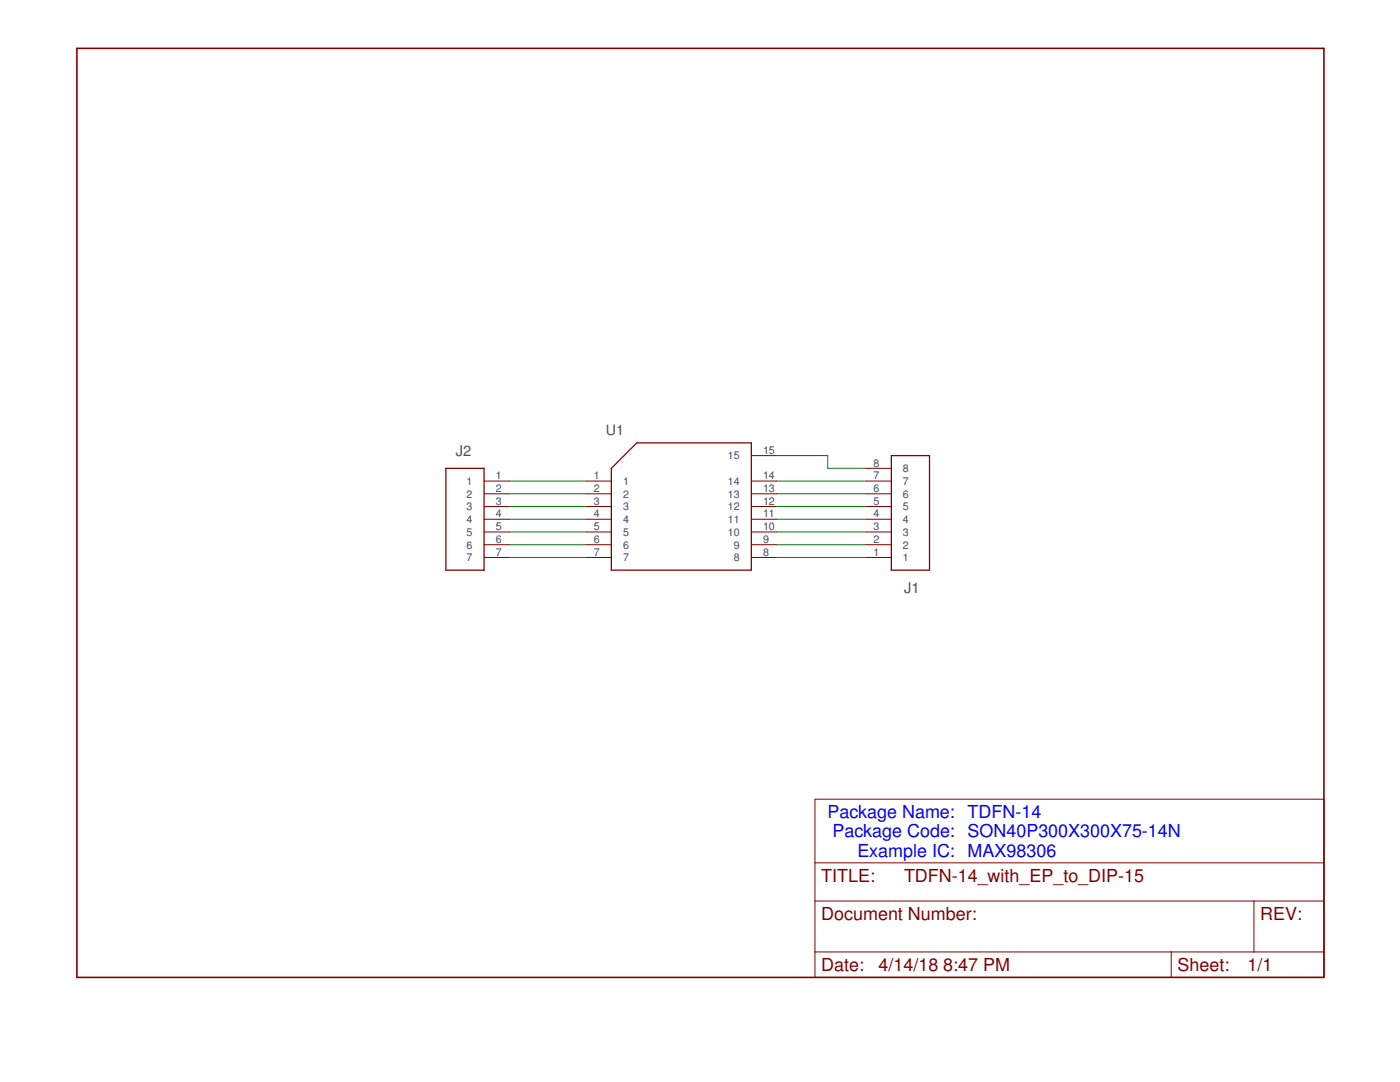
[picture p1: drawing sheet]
<?xml version="1.0" encoding="utf-8"?>
<!DOCTYPE eagle SYSTEM "eagle.dtd">
<eagle version="8.5.1">
<drawing>
<settings>
<setting alwaysvectorfont="no"/>
<setting verticaltext="up"/>
</settings>
<grid distance="0.1" unitdist="inch" unit="inch" style="lines" multiple="1" display="no" altdistance="0.01" altunitdist="inch" altunit="inch"/>
<schematic xreflabel="%F%N/%S.%C%R" xrefpart="/%S.%C%R">
<libraries>
<library name="SnapEDA">
<symbols>
<symbol name="LETTER_L">
<frame x1="0" y1="0" x2="248.92" y2="185.42" columns="12" rows="17" layer="94" border-left="no" border-top="no" border-right="no" border-bottom="no"/>
</symbol>
<symbol name="DOCFIELD">
<wire x1="0" y1="0" x2="71.12" y2="0" width="0.1016" layer="94"/>
<wire x1="101.6" y1="15.24" x2="87.63" y2="15.24" width="0.1016" layer="94"/>
<wire x1="0" y1="0" x2="0" y2="5.08" width="0.1016" layer="94"/>
<wire x1="0" y1="5.08" x2="71.12" y2="5.08" width="0.1016" layer="94"/>
<wire x1="0" y1="5.08" x2="0" y2="15.24" width="0.1016" layer="94"/>
<wire x1="101.6" y1="15.24" x2="101.6" y2="5.08" width="0.1016" layer="94"/>
<wire x1="71.12" y1="5.08" x2="71.12" y2="0" width="0.1016" layer="94"/>
<wire x1="71.12" y1="5.08" x2="87.63" y2="5.08" width="0.1016" layer="94"/>
<wire x1="71.12" y1="0" x2="101.6" y2="0" width="0.1016" layer="94"/>
<wire x1="87.63" y1="15.24" x2="87.63" y2="5.08" width="0.1016" layer="94"/>
<wire x1="87.63" y1="15.24" x2="0" y2="15.24" width="0.1016" layer="94"/>
<wire x1="87.63" y1="5.08" x2="101.6" y2="5.08" width="0.1016" layer="94"/>
<wire x1="101.6" y1="5.08" x2="101.6" y2="0" width="0.1016" layer="94"/>
<wire x1="0" y1="15.24" x2="0" y2="22.86" width="0.1016" layer="94"/>
<wire x1="101.6" y1="35.56" x2="0" y2="35.56" width="0.1016" layer="94"/>
<wire x1="101.6" y1="35.56" x2="101.6" y2="22.86" width="0.1016" layer="94"/>
<wire x1="0" y1="22.86" x2="101.6" y2="22.86" width="0.1016" layer="94"/>
<wire x1="0" y1="22.86" x2="0" y2="35.56" width="0.1016" layer="94"/>
<wire x1="101.6" y1="22.86" x2="101.6" y2="15.24" width="0.1016" layer="94"/>
<text x="1.27" y="1.27" size="2.54" layer="94">Date:</text>
<text x="12.7" y="1.27" size="2.54" layer="94">&gt;LAST_DATE_TIME</text>
<text x="72.39" y="1.27" size="2.54" layer="94">Sheet:</text>
<text x="86.36" y="1.27" size="2.54" layer="94">&gt;SHEET</text>
<text x="88.9" y="11.43" size="2.54" layer="94">REV:</text>
<text x="1.27" y="19.05" size="2.54" layer="94">TITLE:</text>
<text x="1.27" y="11.43" size="2.54" layer="94">Document Number:</text>
<text x="17.78" y="19.05" size="2.54" layer="94">&gt;DRAWING_NAME</text>
</symbol>
<symbol name="IC-GENERIC-14_PLUS_EP">
<pin name="1" x="-17.78" y="5.08" length="middle"/>
<pin name="2" x="-17.78" y="2.54" length="middle"/>
<pin name="3" x="-17.78" y="0" length="middle"/>
<pin name="4" x="-17.78" y="-2.54" length="middle"/>
<pin name="5" x="-17.78" y="-5.08" length="middle"/>
<pin name="6" x="-17.78" y="-7.62" length="middle"/>
<wire x1="-12.7" y1="-12.7" x2="15.24" y2="-12.7" width="0.254" layer="94"/>
<wire x1="15.24" y1="-12.7" x2="15.24" y2="12.7" width="0.254" layer="94"/>
<wire x1="15.24" y1="12.7" x2="-7.62" y2="12.7" width="0.254" layer="94"/>
<wire x1="-7.62" y1="12.7" x2="-12.7" y2="7.62" width="0.254" layer="94"/>
<wire x1="-12.7" y1="7.62" x2="-12.7" y2="-12.7" width="0.254" layer="94"/>
<text x="-10.16" y="15.24" size="2.032" layer="95" align="center-right">&gt;NAME</text>
<pin name="7" x="-17.78" y="-10.16" length="middle"/>
<pin name="8" x="20.32" y="-10.16" length="middle" rot="R180"/>
<pin name="9" x="20.32" y="-7.62" length="middle" rot="R180"/>
<pin name="10" x="20.32" y="-5.08" length="middle" rot="R180"/>
<pin name="11" x="20.32" y="-2.54" length="middle" rot="R180"/>
<pin name="12" x="20.32" y="0" length="middle" rot="R180"/>
<pin name="13" x="20.32" y="2.54" length="middle" rot="R180"/>
<pin name="14" x="20.32" y="5.08" length="middle" rot="R180"/>
<pin name="15" x="20.32" y="10.16" length="middle" rot="R180"/>
</symbol>
<symbol name="CONNECTOR_8">
<pin name="1" x="-7.62" y="12.7" length="middle"/>
<pin name="2" x="-7.62" y="10.16" length="middle"/>
<pin name="3" x="-7.62" y="7.62" length="middle"/>
<pin name="4" x="-7.62" y="5.08" length="middle"/>
<pin name="5" x="-7.62" y="2.54" length="middle"/>
<pin name="6" x="-7.62" y="0" length="middle"/>
<pin name="7" x="-7.62" y="-2.54" length="middle"/>
<pin name="8" x="-7.62" y="-5.08" length="middle"/>
<wire x1="-2.54" y1="15.24" x2="-2.54" y2="-7.62" width="0.254" layer="94"/>
<wire x1="-2.54" y1="-7.62" x2="5.08" y2="-7.62" width="0.254" layer="94"/>
<wire x1="5.08" y1="-7.62" x2="5.08" y2="15.24" width="0.254" layer="94"/>
<wire x1="5.08" y1="15.24" x2="-2.54" y2="15.24" width="0.254" layer="94"/>
<text x="0" y="17.78" size="2.0828" layer="95">&gt;NAME</text>
</symbol>
<symbol name="CONNECTOR_7">
<pin name="1" x="-7.62" y="7.62" length="middle"/>
<pin name="2" x="-7.62" y="5.08" length="middle"/>
<pin name="3" x="-7.62" y="2.54" length="middle"/>
<pin name="4" x="-7.62" y="0" length="middle"/>
<pin name="5" x="-7.62" y="-2.54" length="middle"/>
<pin name="6" x="-7.62" y="-5.08" length="middle"/>
<pin name="7" x="-7.62" y="-7.62" length="middle"/>
<wire x1="-2.54" y1="10.16" x2="-2.54" y2="-10.16" width="0.254" layer="94"/>
<wire x1="-2.54" y1="-10.16" x2="5.08" y2="-10.16" width="0.254" layer="94"/>
<wire x1="5.08" y1="-10.16" x2="5.08" y2="10.16" width="0.254" layer="94"/>
<wire x1="5.08" y1="10.16" x2="-2.54" y2="10.16" width="0.254" layer="94"/>
<text x="0" y="12.7" size="2.0828" layer="95">&gt;NAME</text>
</symbol>
</symbols>
<devicesets>
<deviceset name="LETTER_L" prefix="FRAME" uservalue="yes">
<gates>
<gate name="G$1" symbol="LETTER_L" x="0" y="0"/>
<gate name="G$2" symbol="DOCFIELD" x="147.32" y="0" addlevel="must"/>
</gates>
<devices>
<device name="">
<technologies>
<technology name=""/>
</technologies>
</device>
</devices>
</deviceset>
<deviceset name="IC_GENERIC_14_PLUS_EP" prefix="U">
<gates>
<gate name="G$1" symbol="IC-GENERIC-14_PLUS_EP" x="0" y="0"/>
</gates>
<devices>
<device name="-DFN-14_PLUS_EP" package="SON40P300X300X75-14N">
<connects>
<connect gate="G$1" pin="1" pad="1"/>
<connect gate="G$1" pin="10" pad="10"/>
<connect gate="G$1" pin="11" pad="11"/>
<connect gate="G$1" pin="12" pad="12"/>
<connect gate="G$1" pin="13" pad="13"/>
<connect gate="G$1" pin="14" pad="14"/>
<connect gate="G$1" pin="15" pad="15"/>
<connect gate="G$1" pin="2" pad="2"/>
<connect gate="G$1" pin="3" pad="3"/>
<connect gate="G$1" pin="4" pad="4"/>
<connect gate="G$1" pin="5" pad="5"/>
<connect gate="G$1" pin="6" pad="6"/>
<connect gate="G$1" pin="7" pad="7"/>
<connect gate="G$1" pin="8" pad="8"/>
<connect gate="G$1" pin="9" pad="9"/>
</connects>
<technologies>
<technology name=""/>
</technologies>
</device>
</devices>
</deviceset>
<deviceset name="CONNECTOR_8" prefix="J">
<gates>
<gate name="G$1" symbol="CONNECTOR_8" x="0" y="0"/>
</gates>
<devices>
<device name="" package="68000-108HLF">
<connects>
<connect gate="G$1" pin="1" pad="1"/>
<connect gate="G$1" pin="2" pad="2"/>
<connect gate="G$1" pin="3" pad="3"/>
<connect gate="G$1" pin="4" pad="4"/>
<connect gate="G$1" pin="5" pad="5"/>
<connect gate="G$1" pin="6" pad="6"/>
<connect gate="G$1" pin="7" pad="7"/>
<connect gate="G$1" pin="8" pad="8"/>
</connects>
<technologies>
<technology name=""/>
</technologies>
</device>
<device name="-NO_SQUARE" package="68000-108HLF-NO-SQUARE">
<connects>
<connect gate="G$1" pin="1" pad="1"/>
<connect gate="G$1" pin="2" pad="2"/>
<connect gate="G$1" pin="3" pad="3"/>
<connect gate="G$1" pin="4" pad="4"/>
<connect gate="G$1" pin="5" pad="5"/>
<connect gate="G$1" pin="6" pad="6"/>
<connect gate="G$1" pin="7" pad="7"/>
<connect gate="G$1" pin="8" pad="8"/>
</connects>
<technologies>
<technology name=""/>
</technologies>
</device>
</devices>
</deviceset>
<deviceset name="CONNECTOR_7" prefix="J">
<gates>
<gate name="G$1" symbol="CONNECTOR_7" x="0" y="0"/>
</gates>
<devices>
<device name="" package="68000-107HLF">
<connects>
<connect gate="G$1" pin="1" pad="1"/>
<connect gate="G$1" pin="2" pad="2"/>
<connect gate="G$1" pin="3" pad="3"/>
<connect gate="G$1" pin="4" pad="4"/>
<connect gate="G$1" pin="5" pad="5"/>
<connect gate="G$1" pin="6" pad="6"/>
<connect gate="G$1" pin="7" pad="7"/>
</connects>
<technologies>
<technology name=""/>
</technologies>
</device>
<device name="-NO_SQUARE" package="68000-107HLF_NO_SQUARE">
<connects>
<connect gate="G$1" pin="1" pad="1"/>
<connect gate="G$1" pin="2" pad="2"/>
<connect gate="G$1" pin="3" pad="3"/>
<connect gate="G$1" pin="4" pad="4"/>
<connect gate="G$1" pin="5" pad="5"/>
<connect gate="G$1" pin="6" pad="6"/>
<connect gate="G$1" pin="7" pad="7"/>
</connects>
<technologies>
<technology name=""/>
</technologies>
</device>
</devices>
</deviceset>
</devicesets>
</library>
</libraries>
<attributes>
</attributes>
<variantdefs>
</variantdefs>
<classes>
<class number="0" name="default" width="0" drill="0">
</class>
</classes>
<parts>
<part name="FRAME1" library="SnapEDA" deviceset="LETTER_L" device=""/>
<part name="U1" library="SnapEDA" deviceset="IC_GENERIC_14_PLUS_EP" device="-DFN-14_PLUS_EP" value=""/>
<part name="J1" library="SnapEDA" deviceset="CONNECTOR_8" device="-NO_SQUARE"/>
<part name="J2" library="SnapEDA" deviceset="CONNECTOR_7" device=""/>
</parts>
<sheets>
<sheet>
<plain>
<text x="177.8" y="24.13" size="2.54" layer="89">TDFN-14
SON40P300X300X75-14N
MAX98306</text>
<text x="175.26" y="24.13" size="2.54" layer="89" align="bottom-right">Package Name:
Package Code:
Example IC:</text>
</plain>
<instances>
<instance part="FRAME1" gate="G$1" x="0" y="0"/>
<instance part="FRAME1" gate="G$2" x="147.32" y="0"/>
<instance part="U1" gate="G$1" x="119.38" y="93.98"/>
<instance part="J1" gate="G$1" x="165.1" y="96.52" rot="MR180"/>
<instance part="J2" gate="G$1" x="78.74" y="91.44" rot="MR0"/>
</instances>
<busses>
</busses>
<nets>
<net name="N$1" class="0">
<segment>
<pinref part="U1" gate="G$1" pin="8"/>
<pinref part="J1" gate="G$1" pin="1"/>
<wire x1="157.48" y1="83.82" x2="139.7" y2="83.82" width="0.1524" layer="91"/>
</segment>
</net>
<net name="N$2" class="0">
<segment>
<pinref part="U1" gate="G$1" pin="9"/>
<pinref part="J1" gate="G$1" pin="2"/>
<wire x1="157.48" y1="86.36" x2="139.7" y2="86.36" width="0.1524" layer="91"/>
</segment>
</net>
<net name="N$3" class="0">
<segment>
<pinref part="U1" gate="G$1" pin="10"/>
<pinref part="J1" gate="G$1" pin="3"/>
<wire x1="157.48" y1="88.9" x2="139.7" y2="88.9" width="0.1524" layer="91"/>
</segment>
</net>
<net name="N$4" class="0">
<segment>
<pinref part="U1" gate="G$1" pin="11"/>
<pinref part="J1" gate="G$1" pin="4"/>
<wire x1="157.48" y1="91.44" x2="139.7" y2="91.44" width="0.1524" layer="91"/>
</segment>
</net>
<net name="N$5" class="0">
<segment>
<pinref part="U1" gate="G$1" pin="12"/>
<pinref part="J1" gate="G$1" pin="5"/>
<wire x1="157.48" y1="93.98" x2="139.7" y2="93.98" width="0.1524" layer="91"/>
</segment>
</net>
<net name="N$6" class="0">
<segment>
<pinref part="U1" gate="G$1" pin="13"/>
<pinref part="J1" gate="G$1" pin="6"/>
<wire x1="157.48" y1="96.52" x2="139.7" y2="96.52" width="0.1524" layer="91"/>
</segment>
</net>
<net name="N$7" class="0">
<segment>
<pinref part="U1" gate="G$1" pin="14"/>
<pinref part="J1" gate="G$1" pin="7"/>
<wire x1="157.48" y1="99.06" x2="139.7" y2="99.06" width="0.1524" layer="91"/>
</segment>
</net>
<net name="N$8" class="0">
<segment>
<pinref part="J1" gate="G$1" pin="8"/>
<wire x1="157.48" y1="101.6" x2="149.86" y2="101.6" width="0.1524" layer="91"/>
<wire x1="149.86" y1="101.6" x2="149.86" y2="104.14" width="0.1524" layer="91"/>
<pinref part="U1" gate="G$1" pin="15"/>
<wire x1="149.86" y1="104.14" x2="139.7" y2="104.14" width="0.1524" layer="91"/>
</segment>
</net>
<net name="N$9" class="0">
<segment>
<pinref part="U1" gate="G$1" pin="1"/>
<pinref part="J2" gate="G$1" pin="1"/>
<wire x1="86.36" y1="99.06" x2="101.6" y2="99.06" width="0.1524" layer="91"/>
</segment>
</net>
<net name="N$10" class="0">
<segment>
<pinref part="U1" gate="G$1" pin="2"/>
<pinref part="J2" gate="G$1" pin="2"/>
<wire x1="86.36" y1="96.52" x2="101.6" y2="96.52" width="0.1524" layer="91"/>
</segment>
</net>
<net name="N$11" class="0">
<segment>
<pinref part="U1" gate="G$1" pin="3"/>
<pinref part="J2" gate="G$1" pin="3"/>
<wire x1="86.36" y1="93.98" x2="101.6" y2="93.98" width="0.1524" layer="91"/>
</segment>
</net>
<net name="N$12" class="0">
<segment>
<pinref part="U1" gate="G$1" pin="4"/>
<pinref part="J2" gate="G$1" pin="4"/>
<wire x1="86.36" y1="91.44" x2="101.6" y2="91.44" width="0.1524" layer="91"/>
</segment>
</net>
<net name="N$13" class="0">
<segment>
<pinref part="U1" gate="G$1" pin="5"/>
<pinref part="J2" gate="G$1" pin="5"/>
<wire x1="86.36" y1="88.9" x2="101.6" y2="88.9" width="0.1524" layer="91"/>
</segment>
</net>
<net name="N$14" class="0">
<segment>
<pinref part="U1" gate="G$1" pin="6"/>
<pinref part="J2" gate="G$1" pin="6"/>
<wire x1="86.36" y1="86.36" x2="101.6" y2="86.36" width="0.1524" layer="91"/>
</segment>
</net>
<net name="N$15" class="0">
<segment>
<pinref part="U1" gate="G$1" pin="7"/>
<pinref part="J2" gate="G$1" pin="7"/>
<wire x1="86.36" y1="83.82" x2="101.6" y2="83.82" width="0.1524" layer="91"/>
</segment>
</net>
</nets>
</sheet>
</sheets>
</schematic>
</drawing>
<compatibility>
<note version="6.3" minversion="6.2.2" severity="warning">
Since Version 6.2.2 text objects can contain more than one line,
which will not be processed correctly with this version.
</note>
</compatibility>
</eagle>
